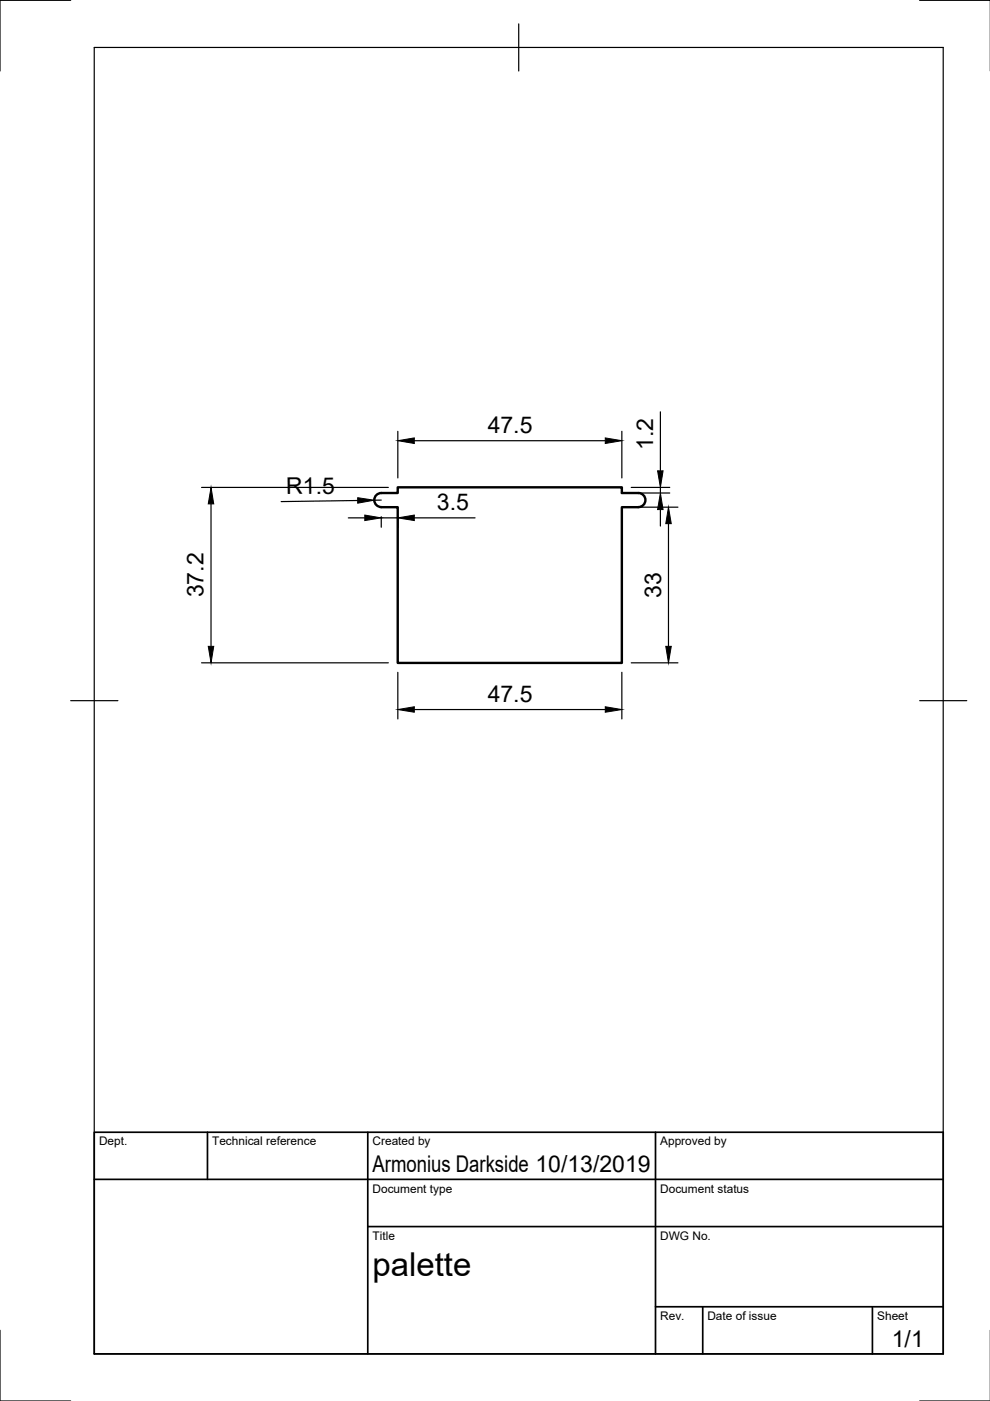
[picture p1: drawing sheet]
<svg xmlns="http://www.w3.org/2000/svg" width="210mm" height="297mm" viewBox="0 0 210 297" stroke-linecap="round" stroke-linejoin="round" font-family="sans-serif">
<!-- layer: Visible -->
<path d="M80.8 107.5h3.5v33.1h47.5v-33.1h3.5M135.3 104.5h-3.5v-1.2h-47.5v1.2h-3.5a1.49 1.49 0 0 0-1.4 1.5 1.49 1.49 0 0 0 1.4 1.5M135.4 104.5a1.49 1.49 0 0 1 1.4 1.5 1.49 1.49 0 0 1-1.4 1.5" fill="none" stroke="#000" stroke-width=".51"/>
<!-- layer: Border -->
<path d="M15 .1h-15v15M20 10.1h180v276.9h-180zM110 5.1v10M195 .1h15M15 148.6h10M195 148.6h10M0 282.1v14.9h15M195 297h15" fill="none" stroke="#000" stroke-width=".25"/>
<!-- layer: TitleBlock -->
<path d="M20 240.1h180v46.9h-180zM20 250h180M44 240.1v9.9M78 240.1v46.9M139 240.1v46.9M78 260.1h122M139 277.1h61M149 277.1v9.9M185 277.1v9.9" fill="none" stroke="#000" stroke-width=".36"/>
<!-- layer: Dimensions -->
<g fill="none" stroke="#000" stroke-width=".25">
<path d="M84.3 91.4v9.9M87.8 93.4h40.5M131.8 91.4v9.9M140 87.3v12.5M42.7 103.3h39.6M44.7 106.8v30.2M73.9 109.8h3.4M75.8 106.1l-16.2 .2M80.8 106l-1.5 .1M80.8 109.5v2.3M80.8 109.8h3.5M84.3 109.5v2.3"/>
<path d="M87.8 109.8h12.9M133.8 107.5h9.9M133.8 104.5h8.2M133.8 103.3h8.2M140 103.3v1.2M140 108v3.5M141.7 111v26M42.7 140.5h39.6M84.3 142.5v9.9M87.8 150.4h40.5M131.8 142.5v9.9M133.8 140.5h9.9"/>
</g>
<g fill="#000" stroke="#000" stroke-width=".21">
<path d="M84.3 93.4l3.5-.6v1.2zM128.3 92.8l3.5 .6-3.5 .6zM139.4 99.8h1.2l-.6 3.5zM44.7 103.3l.6 3.5h-1.1zM75.8 105.5l3.5 .6-3.5 .6zM77.3 109.2l3.5 .6-3.5 .6zM84.3 109.8l3.5-.6v1.2zM140 104.5l.6 3.5h-1.2zM141.7 107.5l.6 3.5h-1.1zM44.2 137h1.1l-.6 3.5zM141.2 137h1.1l-.6 3.5zM84.3 150.4l3.5-.6v1.2z"/>
<path d="M128.3 149.8l3.5 .6-3.5 .6z"/>
</g>
<text font-size="7" x="79" y="270.6">palette</text>
<g font-size="4.9">
<text x="103.4" y="91.9">47.5</text>
<text x="138.5" y="95.4" transform="rotate(-90 138.5 95.4)">1.2</text>
<text x="60.7" y="104.8" transform="rotate(-1 60.7 104.8)">R1.5</text>
<text x="92.6" y="108.2">3.5</text>
<text x="43.2" y="126.7" transform="rotate(-90 43.2 126.7)">37.2</text>
<text x="140.2" y="126.8" transform="rotate(-90 140.2 126.8)">33</text>
<text x="103.4" y="148.9">47.5</text>
<text x="79" y="248.5">Armonius Darkside 10/13/2019</text>
<text x="189.1" y="285.7">1/1</text>
</g>
<g font-size="2.5">
<text x="21" y="242.9">Dept.</text>
<text x="45" y="242.9">Technical reference</text>
<text x="79" y="242.9">Created by</text>
<text x="140" y="242.9">Approved by</text>
<text x="79" y="252.8">Document type</text>
<text x="140" y="252.8">Document status</text>
<text x="79" y="262.9">Title</text>
<text x="140" y="262.9">DWG No.</text>
<text x="140" y="279.9">Rev.</text>
<text x="150" y="279.9">Date of issue</text>
<text x="186" y="279.9">Sheet</text>
</g>
</svg>
